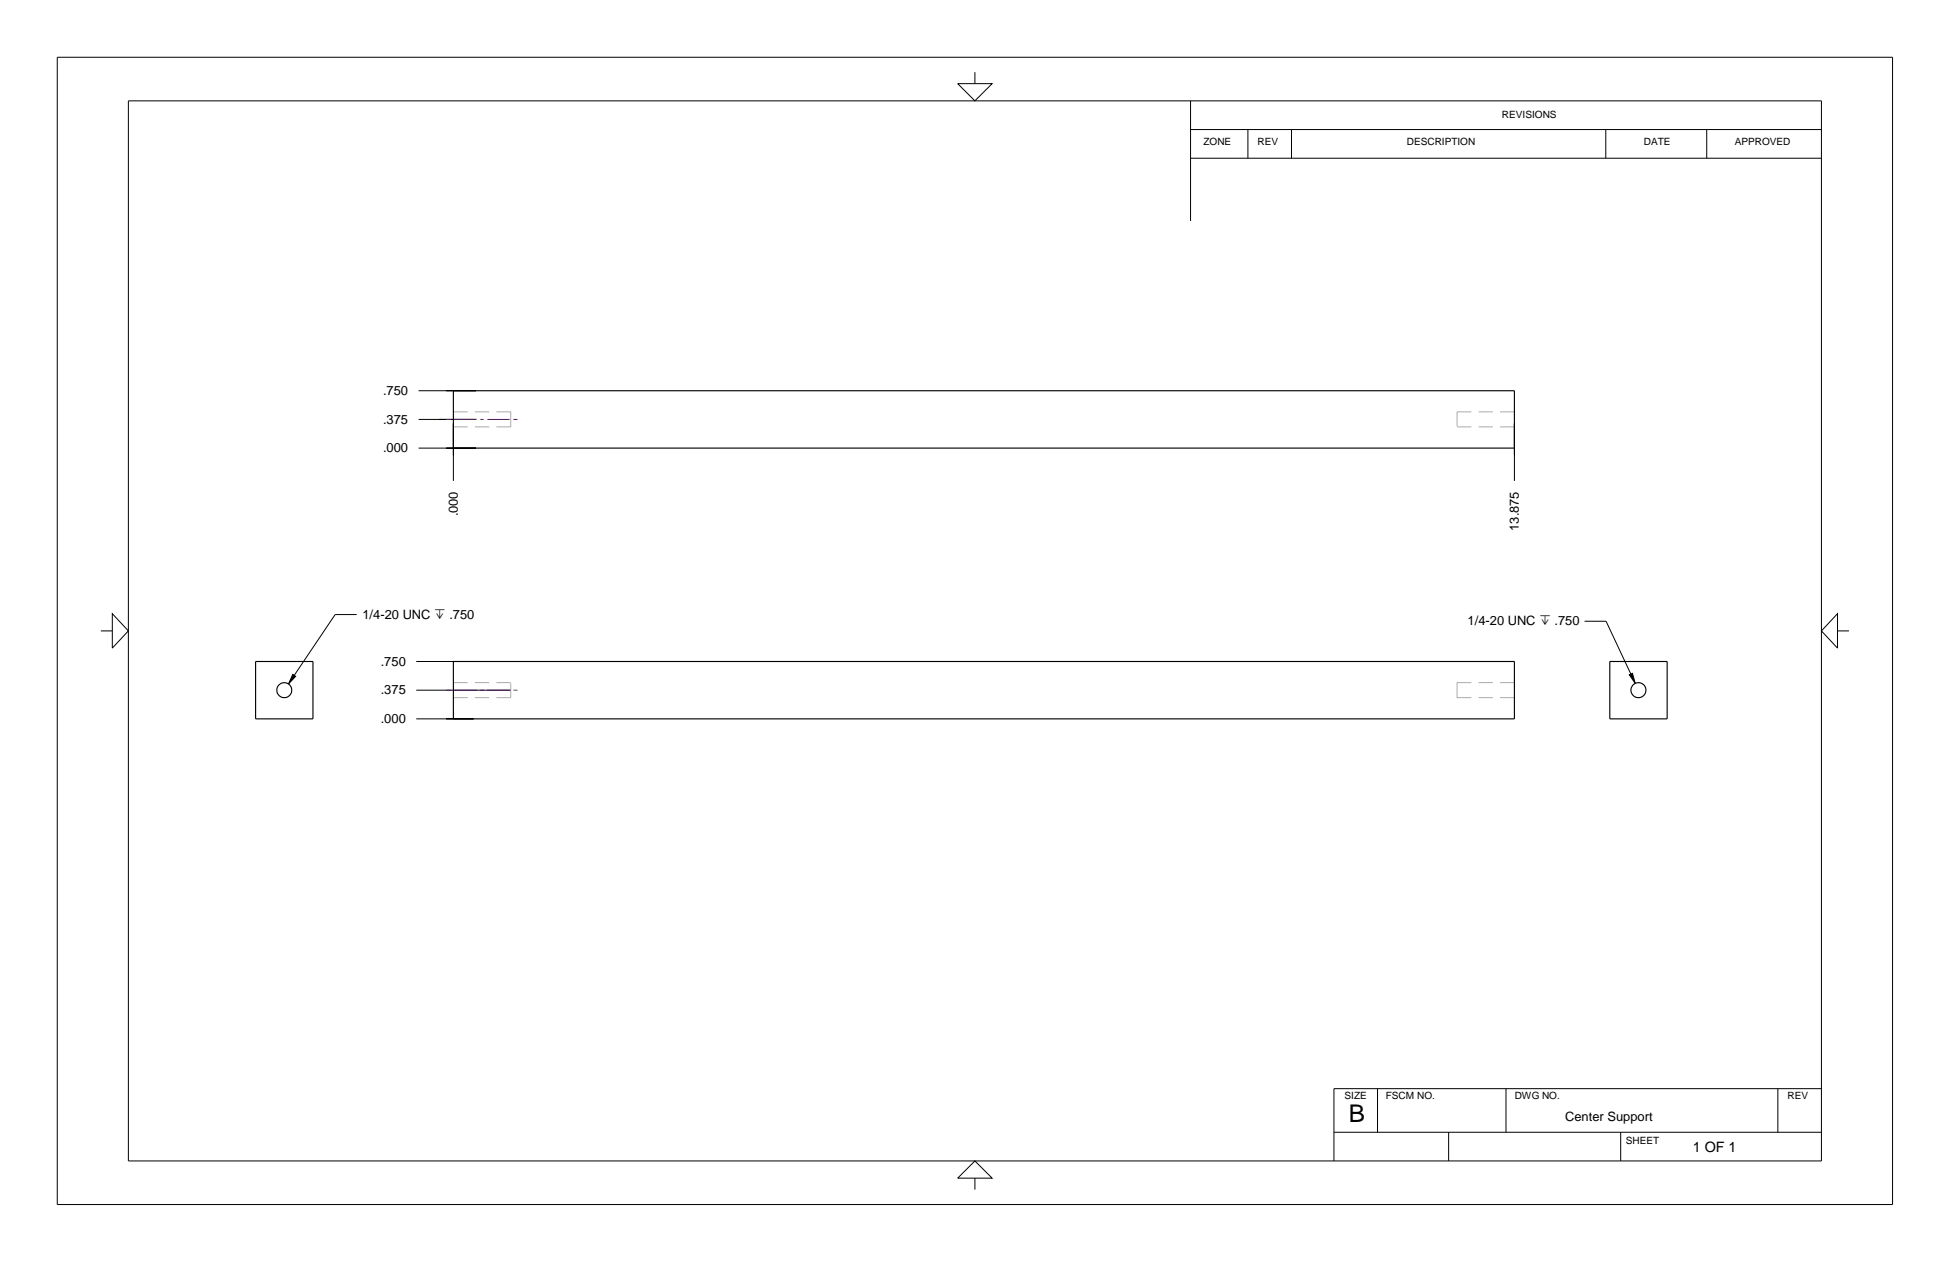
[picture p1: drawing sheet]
<svg xmlns="http://www.w3.org/2000/svg" width="432mm" height="279mm" viewBox="0 0 432 279" stroke-linecap="round" stroke-linejoin="round" font-family="sans-serif">
<g fill="none" stroke="#aaa" stroke-width=".22" stroke-dasharray="3.2 1.6" stroke-linecap="butt">
<path d="M100.4 94.5h12.7M100.4 91.2h12.7M113.1 92.9v-1.7M113.1 94.5v-1.6M322.6 91.2v3.3M335.3 94.5h-12.7M335.3 91.2h-12.7M100.4 151.1h12.7M100.4 154.5h12.7M113.1 154.5v-3.4M322.6 151.1v1.7M322.6 152.8v1.7"/>
<path d="M335.3 151.1h-12.7M335.3 154.5h-12.7"/>
</g>
<g fill="none" stroke="#000" stroke-width=".25">
<path d="M100.4 86.5h234.9v12.7h-234.9zM56.6 146.5h12.7v12.7h-12.7zM100.4 146.5h234.9v12.7h-234.9zM356.5 146.5h12.7v12.7h-12.7z"/>
<circle cx="62.9" cy="152.8" r="1.66"/>
<circle cx="362.8" cy="152.8" r="1.66"/>
</g>
<g fill="none" stroke="#000" stroke-width=".22">
<path d="M12.7 12.7h406.4v254h-406.4zM212.1 18.5h7.6l-3.8 3.8zM215.9 16v2.5M28.4 22.3h374.9v234.7h-374.9zM263.6 28.7h139.7M263.6 35h139.7M263.6 22.3v26.6M276.3 28.7v6.3M286 28.7v6.3M355.6 28.7v6.3M377.9 28.7v6.3M92.7 99.2h12.7h-6.6"/>
<path d="M92.7 86.5h12.7h-6.6M92.7 92.9h12.7h-8.1M100.4 100.8v-7v12.7M335.3 100.8v-7v12.7M22.3 139.7h2.6M24.9 135.9l3.5 3.8-3.5 3.8zM79 136.1h-4.8l-9 13.4M350.9 137.5h4.7l5.5 11.7M406.9 135.9v7.6l-3.6-3.8zM406.9 139.7h2.5M64.8 149.3l.7 .4-1.6 1.7zM92.2 159.2h12.7h-6.1"/>
<path d="M92.2 146.5h12.7h-6.1M92.2 152.8h20.8M360.8 149.4l.7-.3 .6 2.2zM215.9 257l3.8 3.8h-7.6zM295.4 250.7h107.9M305 241v9.7M320.8 250.7v6.3M333.5 241v9.7M358.9 250.7v6.3M393.7 241v9.7M403.3 241h-107.9v16M215.9 260.8v2.6"/>
</g>
<path d="M98.9 92.9h.9M100.6 92.9h5M106.4 92.9h.7M107.9 92.9h5M113.7 92.9h.9M98.9 152.8h.9M100.6 152.8h5M106.4 152.8h.7M107.9 152.8h5M113.7 152.8h.9" fill="none" stroke="#801196" stroke-width=".22"/>
<g fill="#000">
<path d="M64.8 149.3l-.9 2.1 1.6-1.7z" fill-rule="evenodd"/>
<path d="M360.8 149.4l.7-.3 .6 2.2z" fill-rule="evenodd"/>
</g>
<text font-size="5.4" x="298.7" y="248.4">B</text>
<text font-size="3.2" x="374.8" y="255.1">1 OF 1</text>
<g font-size="2.9">
<text x="84.8" y="87.5">.750</text>
<text x="84.8" y="93.8">.375</text>
<text x="84.8" y="100.2">.000</text>
<text x="101.3" y="114.3" transform="rotate(-90 101.3 114.3)">.000</text>
<text x="336.3" y="117.5" transform="rotate(-90 336.3 117.5)">13.875</text>
<text x="80.3" y="136.9">1/4-20 UNC x .750</text>
<text x="325" y="138.4">1/4-20 UNC x .750</text>
<text x="84.3" y="147.4">.750</text>
<text x="84.3" y="153.8">.375</text>
<text x="84.3" y="160.1">.000</text>
</g>
<text font-size="2.8" x="346.6" y="248.1">Center Support</text>
<g font-size="2.2">
<text x="332.6" y="26">REVISIONS</text>
<text x="266.5" y="32.2">ZONE</text>
<text x="278.5" y="32.2">REV</text>
<text x="311.6" y="32.2">DESCRIPTION</text>
<text x="364" y="32.2">DATE</text>
<text x="384.2" y="32.2">APPROVED</text>
<text x="297.7" y="243.4">SIZE</text>
<text x="306.9" y="243.4">FSCM NO.</text>
<text x="335.4" y="243.4">DWG NO.</text>
<text x="395.8" y="243.4">REV</text>
<text x="360" y="253.2">SHEET</text>
</g>
</svg>
